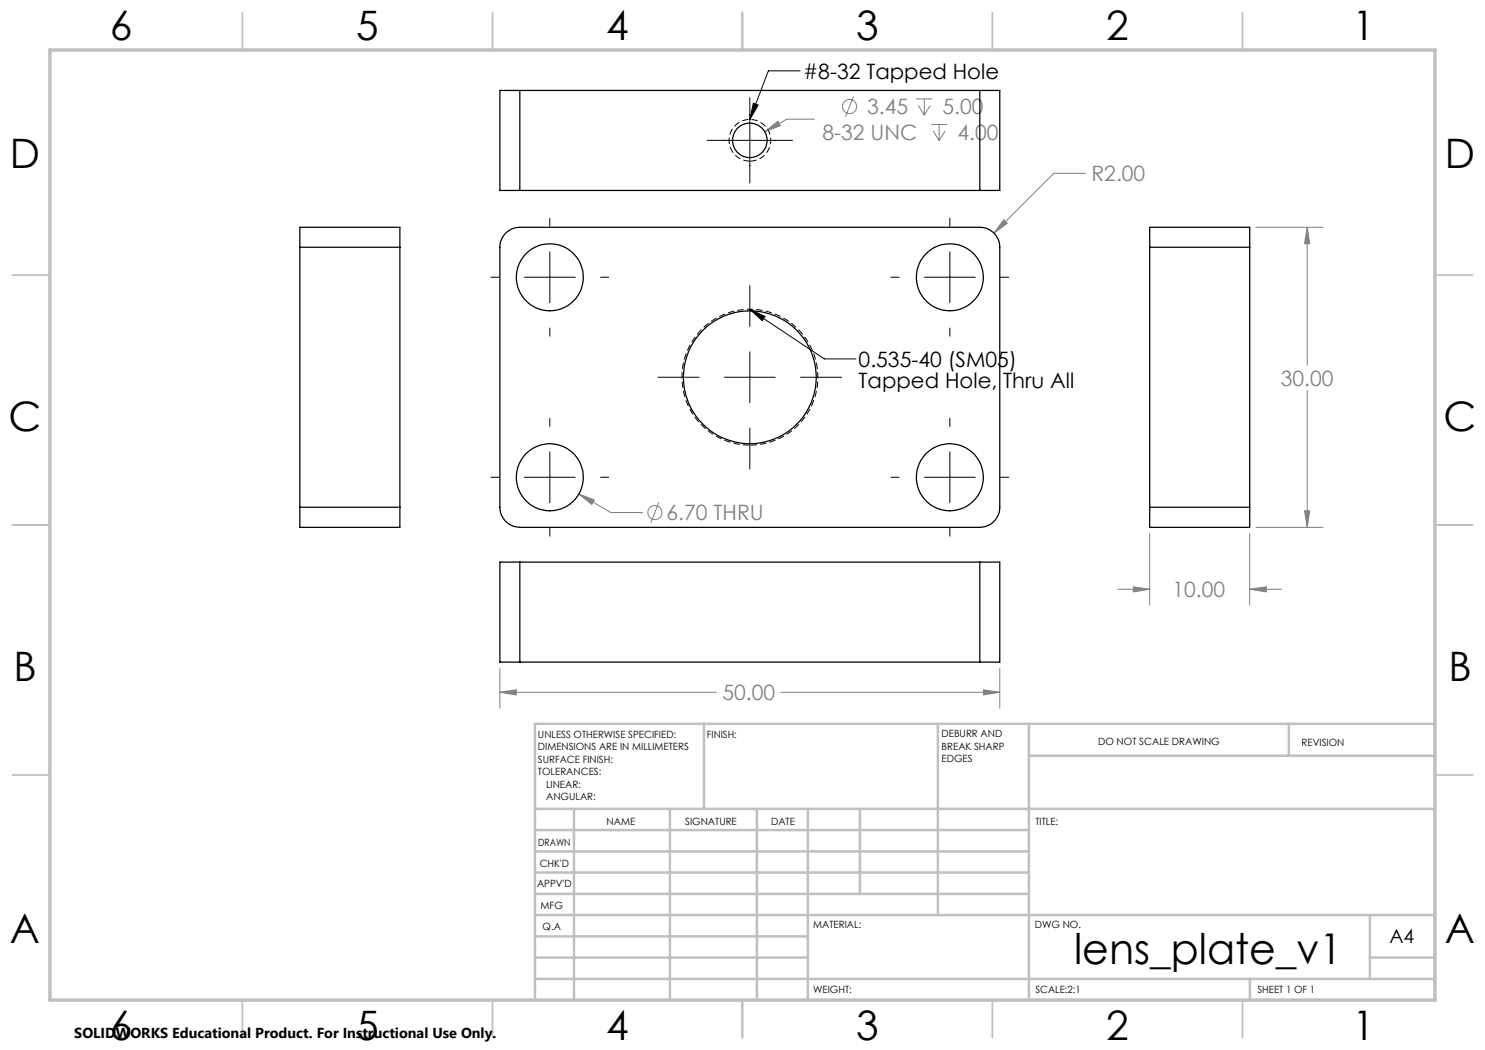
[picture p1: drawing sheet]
<svg xmlns="http://www.w3.org/2000/svg" width="297mm" height="210mm" viewBox="0 0 297 210" stroke-linecap="round" stroke-linejoin="round" font-family="sans-serif">
<g fill="none" stroke="#808080" stroke-width=".2">
<path d="M170.7 19.3l-1.6 4M183.2 19.8h3.3M184.9 19.8v3.2M153 26.3l2.6-2 .5 .8zM162.9 23.8h-5.6l-4.3 2.5M183.7 21.1l1.2 1.9M186.1 21.1l-1.2 1.9M186.2 24.9h3.2M186.6 26.2l1.2 1.9M187.8 24.9v3.2M189.1 26.2l-1.3 1.9M217.1 34.7h-6.4l-11.9 11.9"/>
<path d="M200.8 43.9l.7 .8-2.7 1.9zM251.2 45.5h13.4M261.4 45.5l.5 3.2h-1zM261.4 45.5v27.6M261.4 78.1v27.4M115.8 98.8l3.1 1.2-.5 .9zM115.8 98.8l6.4 3.7h6.3M131.8 100.5l-1.6 4.1M223.6 117.9h6.3M226.7 117.4l3.2 .5-3.2 .5zM229.9 106.7v14.3M249.9 117.9l3.4-.5v1z"/>
<path d="M249.9 106.7v14.3M249.9 117.9h6.4M251.2 105.5h13.4M260.9 102.2h1l-.5 3.3zM100 138.5l3.3-.5v1zM100 133.7v7.9M100 138.5h43.3M156.2 138.5h43.8M196.7 138l3.3 .5-3.3 .5zM200 133.7v7.9"/>
<circle cx="169.9" cy="21.3" r="1.4"/>
<circle cx="131" cy="102.5" r="1.41"/>
</g>
<path d="M150 32.2a4.2 4.2 0 0 1-3.7-6.1 4.2 4.2 0 0 1 7.2-.3 4.2 4.2 0 0 1-3.2 6.4h-.3M150 89a13.6 13.6 0 0 1-12-20.1 13.6 13.6 0 0 1 23.4-.9 13.6 13.6 0 0 1-10.4 21h-1" fill="none" stroke="#000" stroke-width=".2" stroke-dasharray="1.3 .6" stroke-dashoffset="-.1" stroke-linecap="butt"/>
<g fill="none" stroke="#000" stroke-width=".2">
<path d="M150 19.5v17.1M160 14.2h-6.3l-3.7 9.7M141.4 28.1h17.1M150.7 20.6l.9 .4-1.6 2.9zM98.2 55.4h1.6M104.9 55.4h10.1M110 43.7v1.6M110 50.4v10.1M120.1 55.4h1.6M150 57.1v8.2M178.2 55.4h1.6M184.9 55.4h10.2"/>
<path d="M190 43.7v1.6M190 50.4v10.1M200.1 55.4h1.7M110 65.6v1.6M131.6 75.5h8.2M144.9 75.5h10.1M150 70.4v10.1M150 61.9l14.9 9.9h6.3M150 61.9l3 1.4-.6 .8zM160.1 75.5h8.2M190 65.6v1.6M98.2 95.5h1.6"/>
<path d="M104.9 95.5h10.1M110 83.7v1.6M110 90.4v10.1M120.1 95.5h1.6M150 85.6v8.2M178.2 95.5h1.6M184.9 95.5h10.2M190 83.7v1.6M190 90.4v10.1M200.1 95.5h1.7M110 105.6v1.6M190 105.6v1.6"/>
</g>
<g fill="none" stroke="#c0c0c0" stroke-width=".35">
<path d="M48.5 2.5v7.5M98.5 2.5v7.5M148.5 2.5v7.5M198.5 2.5v7.5M248.5 2.5v7.5M2.5 55h7.5M287 55h7.5M2.5 105h7.5M287 105h7.5M2.5 155h7.5M287 155h7.5M48.5 200v7.5"/>
<path d="M98.5 200v7.5M148.5 200v7.5M198.5 200v7.5M248.5 200v7.5"/>
</g>
<g fill="none" stroke="#c0c0c0" stroke-width=".5">
<path d="M140.8 144.8v17M187.6 144.8v38.2M205.8 144.8v55.2M205.8 151.2h81.2M257.8 144.8v6.4M287 144.8h-180v55.2M107 161.8h180M107 178.8h98.8M107 174.5h98.8M107 170.3h98.8M107 166h98.8M114.8 161.8v38.2"/>
<path d="M134 161.8v38.2M151.4 161.8v38.2M161.6 161.8v38.2M172 161.8v17M107 195.8h180M107 191.5h54.6M107 187.3h54.6M107 183h180M250 195.8v4.2M274 191.5h13M274 183v12.8"/>
</g>
<path d="M10 10h277v190h-277z" fill="none" stroke="#c0c0c0" stroke-width=".7"/>
<path d="M200.8 43.9l-2 2.7 2.7-1.9zM115.8 98.8l2.6 2.1 .5-.9zM100 138.5l3.3-.5v1zM196.7 138l3.3 .5-3.3 .5zM153 26.3l3.1-1.2-.5-.8zM260.9 102.2h1l-.5 3.3zM261.4 45.5l.5 3.2h-1zM249.9 117.9l3.4-.5v1zM226.7 117.4l3.2 .5-3.2 .5z" fill="#808080"/>
<path d="M150 61.9l3 1.4-.6 .8zM150.7 20.6l.9 .4-1.6 2.9z" fill="#000"/>
<g fill="none" stroke="#000" stroke-width=".25">
<path d="M104 18.1h-4v20h4M104 18.1v20M104 18.1h92M196 18.1h4v20h-4M196 18.1v20M104 38.1h92M60 49.5v-4h20v4M60 49.5h20M60 49.5v52M80 49.5v52M100.9 46.8l.5-.4a4 4 0 0 1 2.6-.9h92a3.9 3.9 0 0 1 4 4v52a4 4 0 0 1-4 4h-92a4 4 0 0 1-4-4v-52a3.8 3.8 0 0 1 .9-2.7zM229.9 49.5v-4h20v4"/>
<path d="M229.9 49.5h20M229.9 49.5v52M249.9 49.5v52M60 101.5v4h20v-4M60 101.5h20M104 112.4h-4v20h4M104 112.4v20M104 112.4h92M196 112.4h4v20h-4M196 112.4v20M229.9 101.5v4h20v-4M229.9 101.5h20"/>
<path d="M104 132.4h92"/>
<circle cx="150" cy="28.1" r="3.4"/>
<circle cx="110" cy="55.4" r="6.7"/>
<circle cx="190" cy="55.4" r="6.7"/>
<circle cx="150" cy="75.5" r="13.3"/>
<circle cx="110" cy="95.5" r="6.7"/>
<circle cx="190" cy="95.5" r="6.7"/>
</g>
<text font-size="8.5" x="214.8" y="192.7">lens_plate_v1</text>
<g font-size="8.1">
<text x="22" y="8">6</text>
<text x="71.2" y="8">5</text>
<text x="121.2" y="8">4</text>
<text x="171.3" y="8">3</text>
<text x="221.3" y="8">2</text>
<text x="270.5" y="8">1</text>
<text x="2" y="33.6">D</text>
<text x="289" y="33.6">D</text>
<text x="1.7" y="86.1">C</text>
<text x="288.7" y="86.1">C</text>
<text x="2.7" y="136.1">B</text>
<text x="289.7" y="136.1">B</text>
<text x="2" y="188.6">A</text>
<text x="289" y="188.6">A</text>
<text x="22" y="208">6</text>
<text x="71.2" y="208">5</text>
<text x="121.2" y="208">4</text>
<text x="171.3" y="208">3</text>
<text x="221.3" y="208">2</text>
<text x="270.5" y="208">1</text>
</g>
<g font-size="4.2">
<text x="160.6" y="15.8">#8-32 Tapped Hole</text>
<text x="171.7" y="73.4">0.535-40 (SM05)</text>
<text x="171.7" y="77.5">Tapped Hole, Thru All</text>
</g>
<g font-size="4.2" fill="#808080">
<text x="173.4" y="22.8">3.45</text>
<text x="188.5" y="22.8">5.00</text>
<text x="164.5" y="27.9">8-32 UNC</text>
<text x="191.5" y="27.9">4.00</text>
<text x="218.3" y="36.3">R2.00</text>
<text x="256.2" y="77.2">30.00</text>
<text x="133.3" y="104.1">6.70 THRU</text>
<text x="234.5" y="119.4">10.00</text>
<text x="144.5" y="140">50.00</text>
</g>
<text font-size="3.9" x="277.9" y="188.5">A4</text>
<text font-size="2.9" x="14.9" y="207.6">SOLIDWORKS Educational Product. For Instructional Use Only.</text>
<g font-size="2">
<text x="107.6" y="147.6">UNLESS OTHERWISE SPECIFIED:</text>
<text x="141.4" y="147.6">FINISH:</text>
<text x="188.3" y="147.5">DEBURR AND</text>
<text x="188.3" y="150">BREAK SHARP</text>
<text x="219.6" y="149">DO NOT SCALE DRAWING</text>
<text x="260.3" y="149.2">REVISION</text>
<text x="107.6" y="150.1">DIMENSIONS ARE IN MILLIMETERS</text>
<text x="107.6" y="152.6">SURFACE FINISH:</text>
<text x="107.6" y="155.1">TOLERANCES:</text>
<text x="188.3" y="152.5">EDGES</text>
<text x="109.2" y="157.6">LINEAR:</text>
<text x="109.2" y="160.1">ANGULAR:</text>
<text x="121.3" y="165">NAME</text>
<text x="137" y="164.9">SIGNATURE</text>
<text x="154.2" y="164.9">DATE</text>
<text x="207.1" y="164.9">TITLE:</text>
<text x="107.6" y="169.1">DRAWN</text>
<text x="107.9" y="173.3">CHK'D</text>
<text x="107.4" y="177.4">APPV'D</text>
<text x="108.1" y="181.8">MFG</text>
<text x="108.5" y="186">Q.A</text>
<text x="162.6" y="185.5">MATERIAL:</text>
<text x="207" y="185.5">DWG NO.</text>
<text x="162.6" y="198.5">WEIGHT:</text>
<text x="207.1" y="198.6">SCALE:2:1</text>
<text x="251.5" y="198.6">SHEET 1 OF 1</text>
</g>
</svg>
